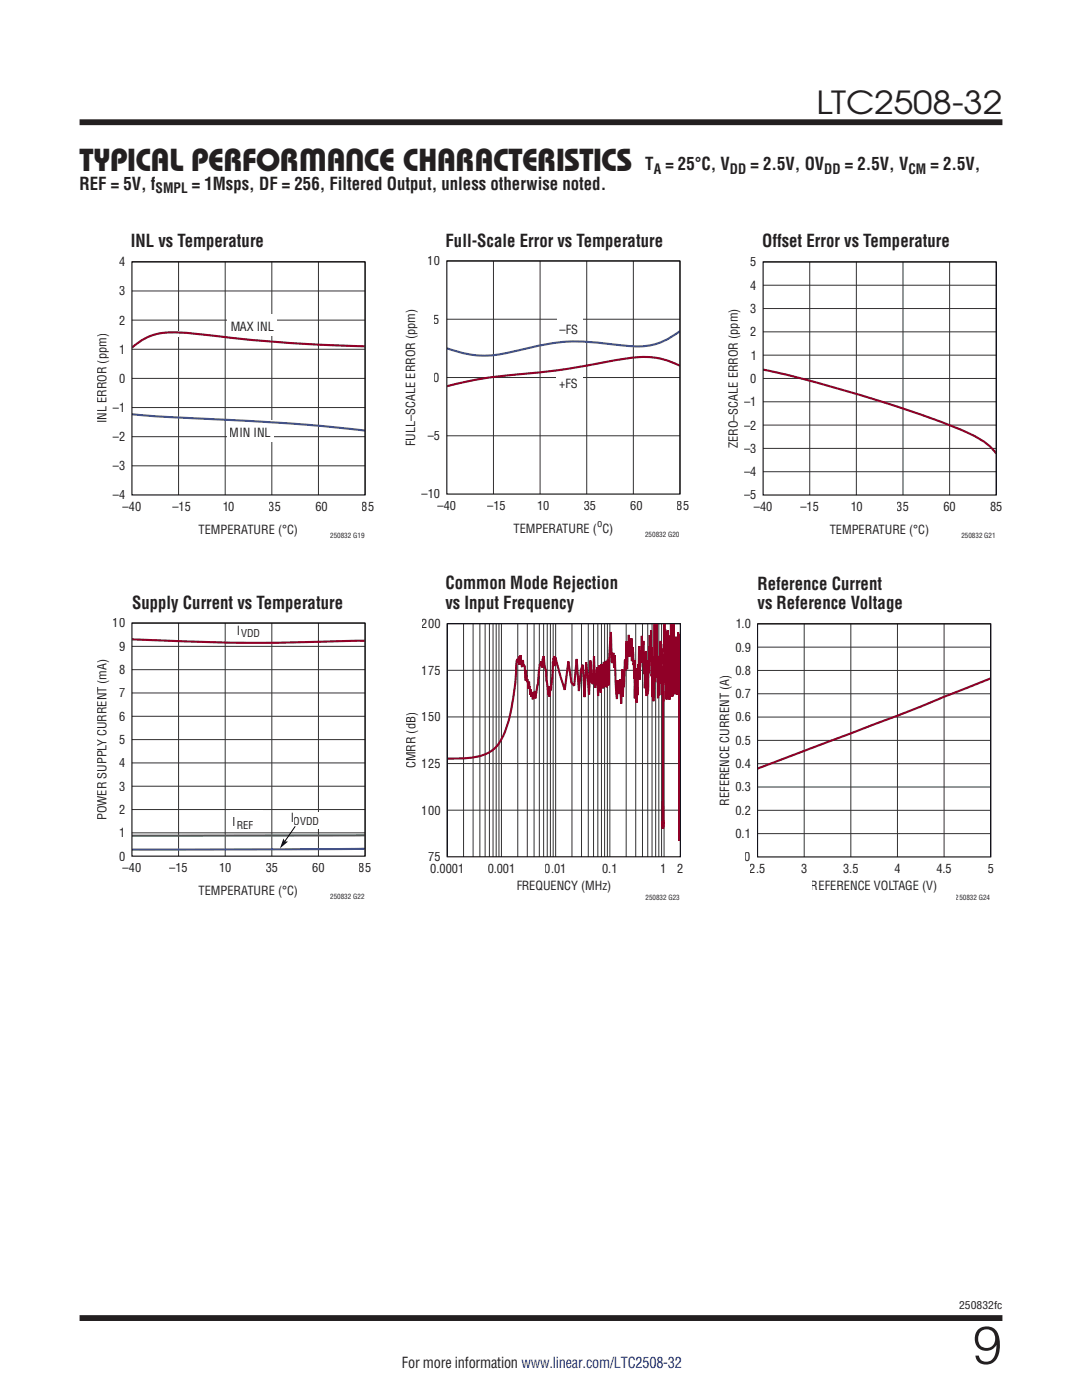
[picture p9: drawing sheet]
<svg xmlns="http://www.w3.org/2000/svg" width="216mm" height="279mm" viewBox="0 0 216 279" stroke-linecap="round" stroke-linejoin="round" font-family="sans-serif">
<path d="M15.9 24.4h184.1M15.9 263h184.1" fill="none" stroke="#231f20" stroke-width="1.2" stroke-linecap="butt"/>
<path d="M26.3 52.3h46.5v46.5M26.3 58.1h46.5M35.6 52.3v46.5M44.9 52.3v46.5M54.2 52.3v46.5M63.5 52.3v46.5M26.3 75.5h46.5M26.3 69.7h46.5M26.3 63.9h46.5M26.3 93h46.5M26.3 87.1h46.5M26.3 81.3h46.5" fill="none" stroke="#323232" stroke-width=".2"/>
<g fill="#fff">
<path d="M45.4 62.7h9.9v4.3h-9.9z"/>
<path d="M45.3 83.9h9.3v4.3h-9.3z"/>
<path d="M33.9 66.2h1.7v1.1h-1.7z"/>
</g>
<path d="M26.4 82.7l6.6 .5 24.7 1.3 15.1 1.4" fill="none" stroke="#3a52a4" stroke-width=".42"/>
<path d="M72.8 69.1l-6-.2a340.8 340.8 0 0 1-29.7-2.5 14.4 14.4 0 0 0-8.4 1.3l-2.3 1.6" fill="none" stroke="#900027" stroke-width=".42"/>
<path d="M26.3 52.3h46.5v46.5h-46.5z" fill="none" stroke="#000" stroke-width=".21"/>
<path d="M89.2 52.1h46.5v46.5M98.5 52.1v46.5M107.8 52.1v46.5M117.1 52.1v46.5M126.4 52.1v46.5M89.2 75.3h46.5M89.2 63.7h46.5M89.2 87h46.5" fill="none" stroke="#323232" stroke-width=".2"/>
<g fill="#fff">
<path d="M111.1 63.3h5.1v4.2h-5.1z"/>
<path d="M111 74.1h5.3v4.2h-5.3z"/>
</g>
<path d="M135.6 66.1a13.5 13.5 0 0 1-11 2.9l-1.2-.1a41.6 41.6 0 0 0-16.6 .3 53.7 53.7 0 0 1-10.3 1.8 22.9 22.9 0 0 1-7.3-1.5" fill="none" stroke="#3a52a4" stroke-width=".42"/>
<path d="M135.6 73a16.3 16.3 0 0 0-11-1.4 176.8 176.8 0 0 1-21.5 3.1l-6.6 .8-7.3 1.6M152.3 73.8a271.2 271.2 0 0 1 40 12.2 14.9 14.9 0 0 1 6.2 4.1l.2 .3" fill="none" stroke="#900027" stroke-width=".42"/>
<path d="M89.2 52.1h46.5v46.5h-46.5zM152.3 52.3h46.5v46.5h-46.5z" fill="none" stroke="#000" stroke-width=".21"/>
<g fill="none" stroke="#323232" stroke-width=".2">
<path d="M152.3 52.3h46.5v46.5M152.3 56.9h46.5M161.6 52.3v46.5M170.9 52.3v46.5M180.2 52.3v46.5M189.5 52.3v46.5M152.3 75.5h46.5M152.3 70.9h46.5M152.3 66.2h46.5M152.3 61.6h46.5M152.3 94.1h46.5M152.3 89.5h46.5"/>
<path d="M152.3 84.8h46.5M152.3 80.2h46.5M26.3 124.3h46.5v46.6M26.3 138.3h46.5M26.3 133.6h46.5M26.3 129h46.5M35.6 124.3v46.6M44.9 124.3v46.6M54.2 124.3v46.6M63.5 124.3v46.6M26.3 156.9h46.5M26.3 152.3h46.5"/>
<path d="M26.3 147.6h46.5M26.3 143h46.5M26.3 166.2h46.5M26.3 161.6h46.5"/>
</g>
<path d="M45.9 161.8h6.5v4h-6.5z" fill="#fff"/>
<path d="M72.8 166.7l-46.4 .1" fill="none" stroke="#36864b" stroke-width=".42"/>
<path d="M72.8 169.4l-46.4 .2" fill="none" stroke="#3a52a4" stroke-width=".42"/>
<path d="M26.4 127.6l8.3 .3a498.9 498.9 0 0 0 38.1 0" fill="none" stroke="#900027" stroke-width=".42"/>
<path d="M26.3 124.3h46.5v46.6h-46.5z" fill="none" stroke="#000" stroke-width=".21"/>
<path d="M57.4 162.1h8.7v3.4h-8.7z" fill="#fff"/>
<path d="M58.9 164.9l-2.1 3" fill="none" stroke="#000" stroke-width=".2"/>
<path d="M56.6 167.3l.2 .6 .7 .1-1.6 1.3z" fill="#000"/>
<g fill="none" stroke="#323232" stroke-width=".2">
<path d="M89.2 133.8h46.6M92.5 124.5v46.5M94.4 124.5v46.5M95.8 124.5v46.5M96.8 124.5v46.5M97.7 124.5v46.5M98.4 124.5v46.5M99 124.5v46.5M99.6 124.5v46.5M100.1 124.5v46.5M103.3 124.5v46.5M105.2 124.5v46.5"/>
<path d="M106.6 124.5v46.5M107.6 124.5v46.5M108.5 124.5v46.5M109.2 124.5v46.5M109.8 124.5v46.5M110.4 124.5v46.5M110.9 124.5v46.5M114.1 124.5v46.5M116 124.5v46.5M117.4 124.5v46.5M118.4 124.5v46.5M119.3 124.5v46.5"/>
<path d="M120 124.5v46.5M120.6 124.5v46.5M121.2 124.5v46.5M121.7 124.5v46.5M124.9 124.5v46.5M126.9 124.5v46.5M128.2 124.5v46.5M129.3 124.5v46.5M130.1 124.5v46.5M130.8 124.5v46.5M131.5 124.5v46.5M132 124.5v46.5"/>
<path d="M132.5 124.5v46.5M151.2 133.8h46.5M151.2 124.5h46.5v46.5M151.2 138.5h46.5M151.2 129.2h46.5M160.5 124.5v46.5M169.8 124.5v46.5M179.1 124.5v46.5M188.4 124.5v46.5M89.2 152.4h46.6M89.2 143.1h46.6M151.2 152.4h46.5"/>
<path d="M151.2 157.1h46.5M151.2 147.8h46.5M151.2 143.1h46.5M89.2 171v-46.5h46.6v46.5M89.2 161.7h46.6M151.2 166.4h46.5M151.2 161.7h46.5"/>
</g>
<path d="M132.6 124.5l-.2 15.5-.1-2v27.4v-30.9l-.1 4.1-.2-9.2v3l-.2-4.4-.2 8.4v-5.5l-.1 7.9v-6.1l-.2 6.6-.2-9.8-.1 2.2v-7.2l-.1 6.8v-.3l-.1 .5v-2.5l-.1 4.8-.1-9.3v11.5v-2.4l-.2 6.3-.2-8.9v8.1l-.1-9.9-.1 5.8-.1-9.2-.1 5-.1-2.6v2.6v-4.1l-.1 5.3v-3l-.3 9-.1-4.2v4.8l-.1-6.8-.1 7.1-.1-8.9v6.2l-.1-.8v1.3l-.1-4.2v4.9l-.1-7.3v4.4l-.2-6.6-.1 3v-1.2l-.1 2.5-.1-5.3-.1 3-.1 1-.1-.3-.2 5-.1-6.7-.3 9.8-.1-2.5-.1 4-.1-6.9v4.6l-.2-1.8v3.3l-.1-7.7-.1 3.8v-3.2l-.1 .4-.2-3.6-.1 2.8-.1-4.5-.1 3.4-.1-3.4-.3 3.7v-4.4l-.1 4.1-.1-1.1-.2 3.9-.1-5.7-.1 5.9-.1-2.1-.3 5.4-.1-1.1-.1 3-.1-5.4-.2 6.8-.3-4.8-.1 2.8-.2-1-.2-1.6-.1 3.7-.3-3.6-.1-5.1-.2 2.5-.1-3-.2 1.9-.1-.1-.2-6-.4 5.6-.1 5.1-.1-5.2-.3 5.6-.1-5.3-.1 4.6-.2 .5-.1-4.9-.2 5.3-.3-4.9-.1 5.7-.2-4.8-.2-.6-.2 6.1-.1-5.8-.5 4.2-.2-6.4-.2 5.6-.2-.3-.3-4.4-.3 6.8-.5-6.4-.4 6.9-.3-6.4-.4 .9-.4 4.3-.4-6.4-.5 5.3-.6-.5-.6-4.3-.7 5.7-1.9-6.5-.1 1.7-.1-2-.1 .9v-.5l-.1 1.7-.1-1-.3 5.6-.1-.3-.2 1.1v-.6l-.1 1.2-.1-2-.1 1.7-.4-2.8v-1.9l-.5-3-.1 1.2-.1-.7-.1 1.7-.1-1.1v.6l-.1-.7-.2 .8-.1-.3-.2 1.4a10.1 10.1 0 0 1-.4 3.5l-.3 2-.1-1.3-.1-.1-.1 .8-.1-.5-.1 1.3v-1.4l-.1 .5-.1-.6-.1 .9-.1-1.4-.1 1-.2-2.6-.1 1.5-.3-2v.5l-.2-2.3-.1 2.2-.2-3-.3-.4-.1-.8-.1 1.4-.1-.1-.2-2.2-.3 1.9-.1-1.7v1.1l-.2-.6-.2 .5a39.8 39.8 0 0 1-2.9 15.2 6.5 6.5 0 0 1-5.2 3.9l-2.1 .2-3.6 .1M132.6 124.5v5.4l.1-3.5v4.3v-5.1l.3 14 .3-13.8 .3 13.8v-10l.1 9.2v-.1l.2-14.1v7.8l.1-7.9 .2 14.6v-7v6.7l.2-14.3 .2 13.9v-4.1l.1 4.3 .2-11.5v5.1l.1-3.9 .2 10.3 .1-12.5 .2 12.3v-3.9v1.9v-1v32.3v-31.6l.1-1.8v4l.1-11.8v3.4v-1.2M197.6 135.4a2048.1 2048.1 0 0 1-46.4 18" fill="none" stroke="#900027" stroke-width=".42"/>
<path d="M89.2 124.5h46.6v46.5h-46.6zM151.2 124.5h46.5v46.5h-46.5z" fill="none" stroke="#000" stroke-width=".21"/>
<text font-size="10.6" fill="#231f20" x="194.1" y="272.2">9</text>
<g font-size="6.3" fill="#231f20">
<text x="162.9" y="22.8">LTC2508-32</text>
<text x="15.9" y="34.1">TYPICAL PERFORMANCE CHARACTERISTICS</text>
</g>
<g font-size="3.5" fill="#231f20">
<text x="128.8" y="34">T = 25°C, V</text>
<text x="149.8" y="34">= 2.5V, OV</text>
<text x="168.6" y="34">= 2.5V, V</text>
<text x="185.7" y="34">= 2.5V,</text>
<text x="15.9" y="37.9">REF = 5V, f</text>
<text x="38.3" y="37.9">= 1Msps, DF = 256, Filtered Output, unless otherwise noted.</text>
<text x="26.1" y="49.2">INL vs Temperature</text>
<text x="88.9" y="49.2">Full-Scale Error vs Temperature</text>
<text x="152.1" y="49.2">Offset Error vs Temperature</text>
<text x="88.9" y="117.6">Common Mode Rejection</text>
<text x="151.2" y="117.7">Reference Current</text>
<text x="26.4" y="121.5">Supply Current vs Temperature</text>
<text x="88.9" y="121.5">vs Input Frequency</text>
<text x="151.2" y="121.6">vs Reference Voltage</text>
</g>
<text font-size="3" fill="#231f20" x="80.2" y="273.1">For more information www.linear.com/LTC2508-32</text>
<g font-size="2.8" fill="#231f20">
<text x="130.4" y="34.7">A</text>
<text x="145.7" y="34.7">DD</text>
<text x="164.5" y="34.7">DD</text>
<text x="181.3" y="34.7">CM</text>
<text x="31.1" y="38.6">SMPL</text>
</g>
<g font-size="2.5" fill="#231f20">
<text x="23.8" y="53.1">4</text>
<text x="85.4" y="53">10</text>
<text x="149.7" y="53.2">5</text>
<text x="23.8" y="59">3</text>
<text x="149.7" y="57.8">4</text>
<text x="23.8" y="64.8">2</text>
<text x="86.6" y="64.6">5</text>
<text x="149.7" y="62.5">3</text>
<text x="23.8" y="70.6">1</text>
<text x="45.9" y="66">MAX INL</text>
<text x="111.7" y="66.7">–FS</text>
<text x="149.7" y="71.8">1</text>
<text x="149.7" y="67.1">2</text>
<text x="23.8" y="76.4">0</text>
<text x="86.6" y="76.2">0</text>
<text x="111.6" y="77.5">+FS</text>
<text x="149.7" y="76.4">0</text>
<text x="22.5" y="82.2">–1</text>
<text x="148.5" y="81.1">–1</text>
<text x="21.3" y="84.5" transform="rotate(-90 21.3 84.5)">INL ERROR (ppm)</text>
<text x="22.5" y="88">–2</text>
<text x="45.9" y="87.2">MIN INL</text>
<text x="82.9" y="89.1" transform="rotate(-90 82.9 89.1)">FULL–SCALE ERROR (ppm)</text>
<text x="85.4" y="87.9">–5</text>
<text x="147.2" y="89.5" transform="rotate(-90 147.2 89.5)">ZERO–SCALE ERROR (ppm)</text>
<text x="148.5" y="85.7">–2</text>
<text x="22.5" y="93.8">–3</text>
<text x="148.5" y="95">–4</text>
<text x="148.5" y="90.4">–3</text>
<text x="22.5" y="99.7">–4</text>
<text x="84.1" y="99.5">–10</text>
<text x="87.3" y="101.8">–40</text>
<text x="97.2" y="101.8">–15</text>
<text x="107.2" y="101.8">10</text>
<text x="116.5" y="101.8">35</text>
<text x="125.8" y="101.8">60</text>
<text x="135.1" y="101.8">85</text>
<text x="148.5" y="99.7">–5</text>
<text x="24.5" y="102">–40</text>
<text x="34.4" y="102">–15</text>
<text x="39.6" y="106.5">TEMPERATURE (°C)</text>
<text x="44.3" y="102">10</text>
<text x="53.6" y="102">35</text>
<text x="62.9" y="102">60</text>
<text x="72.2" y="102">85</text>
<text x="102.5" y="106.3">TEMPERATURE ( C)</text>
<text x="150.4" y="102">–40</text>
<text x="159.7" y="102">–15</text>
<text x="165.6" y="106.5">TEMPERATURE (°C)</text>
<text x="169.6" y="102">10</text>
<text x="178.9" y="102">35</text>
<text x="188.3" y="102">60</text>
<text x="197.6" y="102">85</text>
<text x="22.5" y="125.2">10</text>
<text x="84.2" y="125.4">200</text>
<text x="146.7" y="125.4">1.0</text>
<text x="23.8" y="129.9">9</text>
<text x="47.2" y="126.7">I</text>
<text x="146.7" y="130">0.9</text>
<text x="23.8" y="134.5">8</text>
<text x="84.2" y="134.7">175</text>
<text x="146.7" y="134.7">0.8</text>
<text x="23.8" y="143.8">6</text>
<text x="23.8" y="139.2">7</text>
<text x="84.2" y="144">150</text>
<text x="146.7" y="144">0.6</text>
<text x="146.7" y="139.3">0.7</text>
<text x="23.8" y="148.5">5</text>
<text x="146.7" y="148.6">0.5</text>
<text x="23.8" y="153.1">4</text>
<text x="82.9" y="153.3" transform="rotate(-90 82.9 153.3)">CMRR (dB)</text>
<text x="84.2" y="153.3">125</text>
<text x="146.7" y="153.3">0.4</text>
<text x="23.8" y="157.8">3</text>
<text x="145.5" y="160.8" transform="rotate(-90 145.5 160.8)">REFERENCE CURRENT (A)</text>
<text x="146.7" y="157.9">0.3</text>
<text x="21.3" y="163.7" transform="rotate(-90 21.3 163.7)">POWER SUPPLY CURRENT (mA)</text>
<text x="23.8" y="167.1">1</text>
<text x="23.8" y="162.4">2</text>
<text x="46.4" y="164.9">I</text>
<text x="57.9" y="164.1">I</text>
<text x="84.2" y="162.6">100</text>
<text x="146.7" y="167.3">0.1</text>
<text x="146.7" y="162.6">0.2</text>
<text x="23.8" y="171.7">0</text>
<text x="85.4" y="171.9">75</text>
<text x="148.6" y="171.9">0</text>
<text x="24.5" y="174.1">–40</text>
<text x="33.8" y="174.1">–15</text>
<text x="39.6" y="178.6">TEMPERATURE (°C)</text>
<text x="43.7" y="174.1">10</text>
<text x="53" y="174.1">35</text>
<text x="62.3" y="174.1">60</text>
<text x="71.6" y="174.1">85</text>
<text x="85.8" y="174.2">0.0001</text>
<text x="97.3" y="174.2">0.001</text>
<text x="103" y="177.7">FREQUENCY (MHz)</text>
<text x="108.7" y="174.2">0.01</text>
<text x="120.1" y="174.2">0.1</text>
<text x="131.9" y="174.2">1</text>
<text x="135.1" y="174.2">2</text>
<text x="149.6" y="174.3">2.5</text>
<text x="159.9" y="174.3">3</text>
<text x="161.8" y="177.7">REFERENCE VOLTAGE (V)</text>
<text x="168.2" y="174.3">3.5</text>
<text x="178.5" y="174.3">4</text>
<text x="186.8" y="174.3">4.5</text>
<text x="197.1" y="174.3">5</text>
</g>
<g font-size="2.1" fill="#231f20">
<text x="119.1" y="105.3">o</text>
<text x="48.1" y="127.2">VDD</text>
<text x="47.2" y="165.4">REF</text>
<text x="58.6" y="164.6">OVDD</text>
<text x="191.4" y="261.2">250832fc</text>
</g>
<g font-size="1.4" fill="#231f20">
<text x="65.9" y="107.4">250832 G19</text>
<text x="128.7" y="107.2">250832 G20</text>
<text x="191.8" y="107.4">250832 G21</text>
<text x="65.9" y="179.5">250832 G22</text>
<text x="128.8" y="179.6">250832 G23</text>
<text x="190.7" y="179.6">250832 G24</text>
</g>
</svg>
